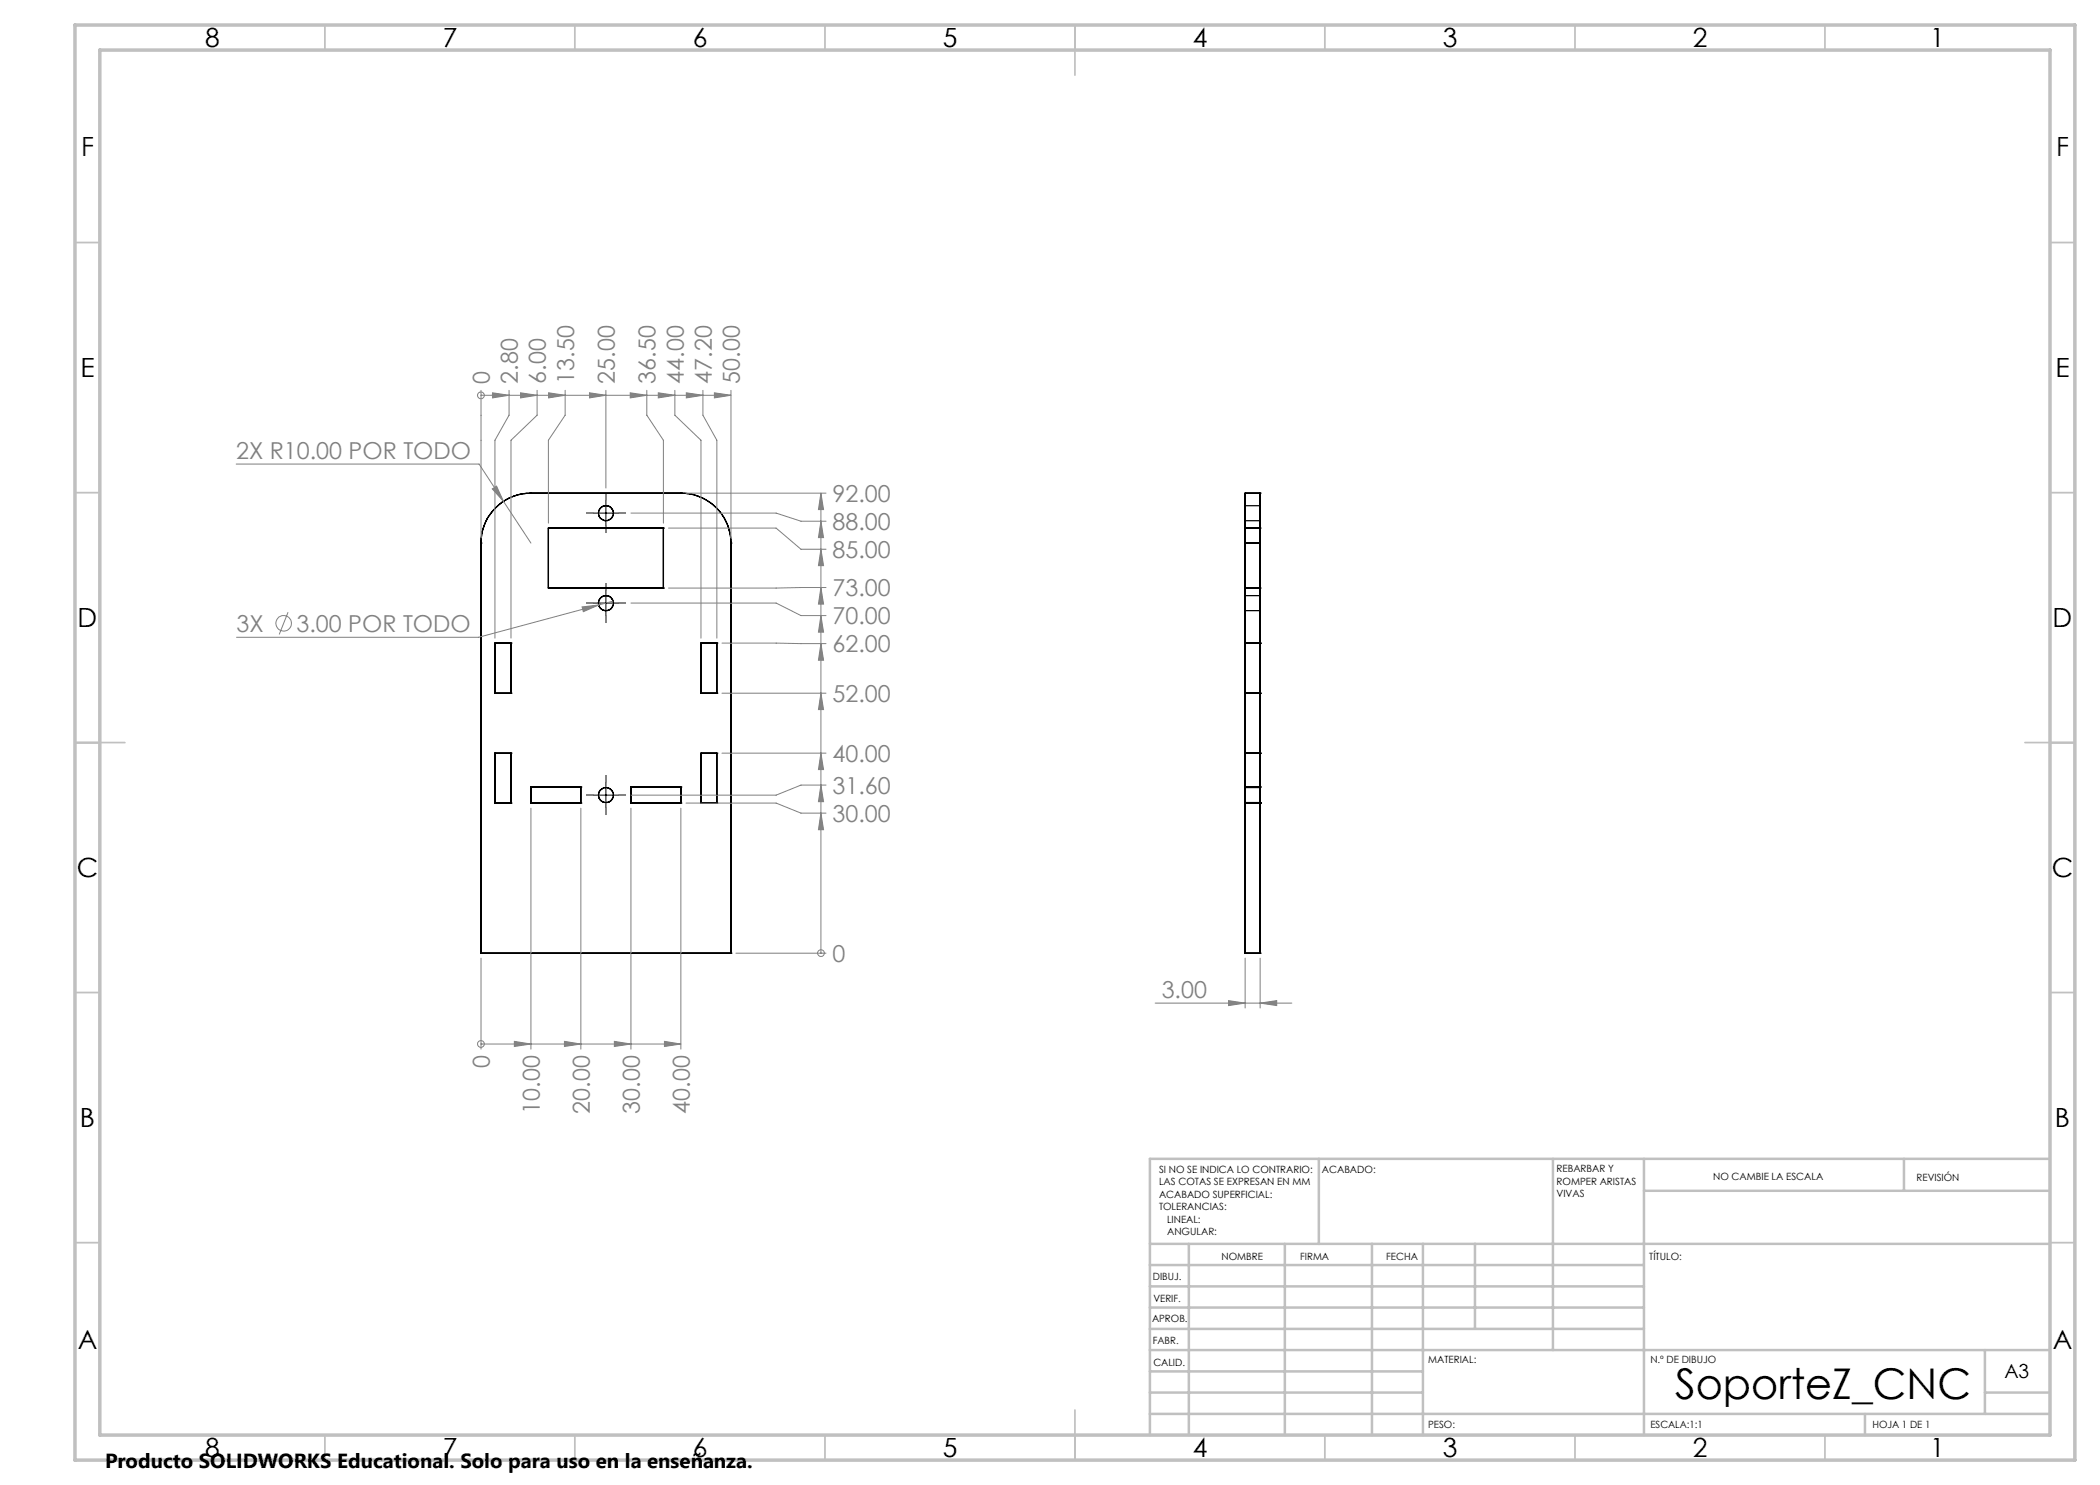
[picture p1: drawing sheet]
<svg xmlns="http://www.w3.org/2000/svg" width="420mm" height="297mm" viewBox="0 0 420 297" stroke-linecap="round" stroke-linejoin="round" font-family="sans-serif">
<g fill="none" stroke="#000" stroke-width=".25">
<path d="M106.2 98.6a10 10 0 0 0-10 10M106.2 98.6h.1M106.2 98.6h30M136.2 98.6a10 10 0 0 1 10 10M136.2 98.6h.1M249 98.6v10h3v-10M249 98.6h.1M249 98.6h3M252 98.6h.1M96.2 108.6h.1M96.2 108.6v82M109.7 105.6h.1"/>
<path d="M109.7 117.6h.1M109.7 105.6h23M109.7 105.6v12M109.7 117.6h23M132.7 105.6h.1M132.7 117.6h.1M132.7 105.6v12M146.2 108.6h.1M146.2 108.6v82M249 101.1v3zM249 119.1v3zM249 105.6h.1"/>
<path d="M249 117.6h.1M249 105.6h3M249 117.6h3M249 104.1h3M249 101.1h3M249 119.1h3M249 105.6v85M252 101.1v3zM252 119.1v3zM252 105.6h.1M252 117.6h.1M252 105.6v85"/>
<path d="M99 128.6h.1M99 138.6h.1M99 128.6v10M99 128.6h3.2M99 138.6h3.2M102.2 128.6h.1M102.2 138.6h.1M102.2 128.6v10M140.2 128.6h.1M140.2 138.6h.1M140.2 128.6v10M140.2 128.6h3.2"/>
<path d="M140.2 138.6h3.2M143.4 128.6h.1M143.4 138.6h.1M143.4 128.6v10M249 128.6h.1M249 138.6h.1M249 128.6h3M249 138.6h3M249 122.1h3M252 128.6h.1M252 138.6h.1M99 150.6h.1"/>
<path d="M99 150.6h3.2M99 150.6v10M102.2 150.6h.1M102.2 150.6v10M106.2 157.4h.1M106.2 157.4h10M106.2 157.4v3.2M116.2 157.4h.1M116.2 157.4v3.2M126.2 157.4h.1M126.2 157.4h10M126.2 157.4v3.2"/>
<path d="M136.2 157.4h.1M136.2 157.4v3.2M140.2 150.6h.1M140.2 150.6h3.2M140.2 150.6v10M143.4 150.6h.1M143.4 150.6v10M249 157.5v3zM249 150.6h.1M249 157.4h.1M249 157.4h3M249 150.6h3"/>
<path d="M249 157.5h3M252 157.5v3zM252 157.4h.1M252 150.6h.1M99 160.6h.1M99 160.6h3.2M102.2 160.6h.1M106.2 160.6h.1M106.2 160.6h10M116.2 160.6h.1M126.2 160.6h.1M126.2 160.6h10"/>
<path d="M136.2 160.6h.1M140.2 160.6h.1M140.2 160.6h3.2M143.4 160.6h.1M249 160.6h.1M249 160.6h3M249 160.5h3M252 160.6h.1M96.2 190.6h.1M96.2 190.6h50M146.2 190.6h.1M249 190.6h.1"/>
<path d="M249 190.6h3M252 190.6h.1"/>
<circle cx="121.2" cy="102.6" r="1.49"/>
<circle cx="121.2" cy="120.6" r="1.5"/>
<circle cx="121.2" cy="159" r="1.49"/>
</g>
<g fill="none" stroke="#808080" stroke-width=".2">
<path d="M96.2 79.1h.1M96.2 78.1v29.5M96.2 79.1h50M98.5 78.6l3.3 .5-3.3 .5zM101.8 78.1v4.9l-2.8 5v39.6M104.1 78.6l3.3 .5-3.3 .5zM107.4 78.1v4.9l-5.2 5v39.6M109.7 78.6l3.3 .5-3.3 .5zM113 78.1v4.9l-3.3 5v16.6M117.9 78.6l3.3 .5-3.3 .5zM121.2 78.1v19.5M126 78.6l3.4 .5-3.4 .5z"/>
<path d="M129.4 78.1v4.9l3.3 5v16.6M131.7 78.6l3.3 .5-3.3 .5zM135 78.1v4.9l5.2 5v39.6M137.3 78.6l3.3 .5-3.3 .5zM140.6 78.1v4.9l2.8 5v39.6M142.9 78.6l3.3 .5-3.3 .5zM146.2 78.1v29.5M47.2 92.8h48.6l4.9 7.5M98.5 97.8l.8-.6 1.4 3.1zM137.2 98.6h28M164.2 98.6l.5 3.3h-1zM164.2 98.6v92"/>
<path d="M100.7 100.3l5.5 8.3M126.2 102.6h29l5 1.6h5M133.7 105.6h21.5l5 4.3h5M164.2 117.5l.5 3.3h-1zM164.2 109.9l.5 3.2h-1zM164.2 104.2l.5 3.3h-1zM165.2 117.5l-31.5 .1M57.6 122.4l-1.8 4.5M116.4 121.4l3.3-.4-3 1.3zM122.6 120.2l-26.9 7.3h-48.4M126.2 120.6h29l5 2.5h5M144.4 138.6h20.8"/>
<path d="M144.4 128.6l20.8 .1M164.2 138.6l.5 3.3h-1zM164.2 128.7l.5 3.3h-1zM164.2 123.1l.5 3.3h-1zM144.4 150.6h20.8M164.2 157l.5 3.3h-1zM164.2 150.6l.5 3.3h-1zM165.2 157h-5l-5 2h-29M106.2 161.6v48.2M116.2 161.6v48.2M126.2 161.6v48.2M136.2 161.6v48.2"/>
<path d="M137.2 160.6h18l5 2h5M164.2 162.6l.5 3.3h-1zM96.2 191.6v18.2M147.2 190.6h18M164.2 190.6h.1M249 191.6v10M252 191.6v10M96.2 208.8h.1M96.2 208.8h40M102.9 208.3l3.3 .5-3.3 .5zM112.9 208.3l3.3 .5-3.3 .5zM122.9 208.3l3.3 .5-3.3 .5z"/>
<path d="M132.9 208.3l3.3 .5-3.3 .5zM231 200.6h27.4M245.7 200.1l3.3 .5-3.3 .5zM252 200.6l3.3-.5v1z"/>
<circle cx="96.2" cy="79.1" r=".68"/>
<circle cx="56.7" cy="124.7" r="1.55"/>
<circle cx="164.2" cy="190.6" r=".68"/>
<circle cx="96.2" cy="208.8" r=".68"/>
</g>
<path d="M118.7 102.6h-1.5M121.2 100.1v-1.5M121.2 105.1v1.5M121.2 118.1v-1.5M123.7 102.6h1.5M118.7 120.6h-1.5M121.2 123.1v1.5M123.7 120.6h1.5M118.7 159h-1.5M121.2 156.5v-1.5M123.7 159h1.5M121.2 161.5v1.5" fill="none" stroke="#000" stroke-width=".2" stroke-dasharray="15.2 1.3 1.3 1.3" stroke-linecap="butt"/>
<path d="M118.7 102.6h5M121.2 100.1v5M121.2 118.1v5M118.7 120.6h5M118.7 159h5M121.2 156.5v5" fill="none" stroke="#000" stroke-width=".2"/>
<g fill="none" stroke="#c0c0c0" stroke-width=".35">
<path d="M65 5v5M115 5v5M165 5v5M215 5v10M265 5v5M315 5v5M365 5v5M15 48.5h5M410 48.5h5M15 98.5h5M410 98.5h5M15 148.5h10"/>
<path d="M405 148.5h10M15 198.5h5M410 198.5h5M15 248.5h5M410 248.5h5M65 287v5M115 287v5M165 287v5M215 282v10M265 287v5M315 287v5M365 287v5"/>
</g>
<g fill="none" stroke="#c0c0c0" stroke-width=".5">
<path d="M263.8 231.8v17M310.6 231.8v38.2M328.8 231.8v55.2M328.8 238.2h81.2M380.8 231.8v6.4M410 231.8h-180v55.2M230 248.8h180M230 257.3h98.8M230 253h98.8M237.8 248.8v38.2M257 248.8v38.2M274.4 248.8v38.2"/>
<path d="M284.6 248.8v38.2M295 248.8v17M230 265.8h98.8M230 261.5h98.8M230 278.5h54.6M230 274.3h54.6M230 270h180M397 278.5h13M397 270v12.8M230 282.8h180M373 282.8v4.2"/>
</g>
<path d="M15 5h400v287h-400zM20 10h390v277h-390z" fill="none" stroke="#c0c0c0" stroke-width=".7"/>
<g fill="#808080">
<path d="M98.5 97.8l2.2 2.5-1.4-3.1zM116.4 121.4l.3 .9 3-1.3z"/>
<path d="M245.7 200.1l3.3 .5-3.3 .5zM252 200.6l3.3-.5v1z"/>
<path d="M164.2 162.6l.5 3.3h-1zM164.2 157l.5 3.3h-1zM164.2 150.6l.5 3.3h-1zM164.2 138.6l.5 3.3h-1zM164.2 128.7l.5 3.3h-1zM164.2 123.1l.5 3.3h-1zM164.2 117.5l.5 3.3h-1zM164.2 109.9l.5 3.2h-1zM164.2 104.2l.5 3.3h-1zM164.2 98.6l.5 3.3h-1z"/>
<path d="M98.5 78.6l3.3 .5-3.3 .5zM104.1 78.6l3.3 .5-3.3 .5zM109.7 78.6l3.3 .5-3.3 .5zM117.9 78.6l3.3 .5-3.3 .5zM126 78.6l3.4 .5-3.4 .5zM131.7 78.6l3.3 .5-3.3 .5zM137.3 78.6l3.3 .5-3.3 .5zM142.9 78.6l3.3 .5-3.3 .5zM102.9 208.3l3.3 .5-3.3 .5zM112.9 208.3l3.3 .5-3.3 .5zM122.9 208.3l3.3 .5-3.3 .5zM132.9 208.3l3.3 .5-3.3 .5z"/>
</g>
<text font-size="8.5" x="335" y="279.7">SoporteZ_CNC</text>
<g font-size="5.3">
<text x="41" y="9.5">8</text>
<text x="88.5" y="9.5">7</text>
<text x="138.5" y="9.5">6</text>
<text x="188.5" y="9.5">5</text>
<text x="238.5" y="9.5">4</text>
<text x="288.5" y="9.5">3</text>
<text x="338.5" y="9.5">2</text>
<text x="386" y="9.5">1</text>
<text x="16.2" y="31.2">F</text>
<text x="411.2" y="31.2">F</text>
<text x="16.1" y="75.5">E</text>
<text x="411.1" y="75.5">E</text>
<text x="15.5" y="125.5">D</text>
<text x="410.5" y="125.5">D</text>
<text x="15.4" y="175.5">C</text>
<text x="410.4" y="175.5">C</text>
<text x="16" y="225.5">B</text>
<text x="411" y="225.5">B</text>
<text x="15.5" y="269.7">A</text>
<text x="410.5" y="269.7">A</text>
<text x="41" y="291.5">8</text>
<text x="88.5" y="291.5">7</text>
<text x="138.5" y="291.5">6</text>
<text x="188.5" y="291.5">5</text>
<text x="238.5" y="291.5">4</text>
<text x="288.5" y="291.5">3</text>
<text x="338.5" y="291.5">2</text>
<text x="386" y="291.5">1</text>
</g>
<g font-size="4.7" fill="#808080">
<text x="98" y="76.7" transform="rotate(-90 98 76.7)">0</text>
<text x="103.6" y="76.7" transform="rotate(-90 103.6 76.7)">2.80</text>
<text x="109.2" y="76.7" transform="rotate(-90 109.2 76.7)">6.00</text>
<text x="114.8" y="76.7" transform="rotate(-90 114.8 76.7)">13.50</text>
<text x="123" y="76.7" transform="rotate(-90 123 76.7)">25.00</text>
<text x="131.1" y="76.7" transform="rotate(-90 131.1 76.7)">36.50</text>
<text x="136.7" y="76.7" transform="rotate(-90 136.7 76.7)">44.00</text>
<text x="142.4" y="76.7" transform="rotate(-90 142.4 76.7)">47.20</text>
<text x="148" y="76.7" transform="rotate(-90 148 76.7)">50.00</text>
<text x="47.2" y="91.8">2X R10.00 POR TODO</text>
<text x="166.5" y="100.4">92.00</text>
<text x="166.5" y="106">88.00</text>
<text x="166.5" y="111.6">85.00</text>
<text x="166.5" y="119.3">73.00</text>
<text x="166.5" y="124.9">70.00</text>
<text x="47.3" y="126.4">3X</text>
<text x="59.3" y="126.4">3.00 POR TODO</text>
<text x="166.5" y="130.5">62.00</text>
<text x="166.5" y="140.4">52.00</text>
<text x="166.5" y="152.4">40.00</text>
<text x="166.5" y="158.8">31.60</text>
<text x="166.5" y="164.4">30.00</text>
<text x="166.5" y="192.4">0</text>
<text x="232.3" y="199.6">3.00</text>
<text x="98" y="213.7" transform="rotate(-90 98 213.7)">0</text>
<text x="108" y="222.7" transform="rotate(-90 108 222.7)">10.00</text>
<text x="118" y="222.7" transform="rotate(-90 118 222.7)">20.00</text>
<text x="128" y="222.7" transform="rotate(-90 128 222.7)">30.00</text>
<text x="138" y="222.7" transform="rotate(-90 138 222.7)">40.00</text>
</g>
<text font-size="4.1" x="21" y="293.7">Producto SOLIDWORKS Educational. Solo para uso en la enseñanza.</text>
<text font-size="3.9" x="400.9" y="275.5">A3</text>
<g font-size="2">
<text x="231.8" y="234.6">SI NO SE INDICA LO CONTRARIO:</text>
<text x="231.8" y="237.1">LAS COTAS SE EXPRESAN EN MM</text>
<text x="231.8" y="239.6">ACABADO SUPERFICIAL:</text>
<text x="264.4" y="234.6">ACABADO:</text>
<text x="311.3" y="234.5">REBARBAR Y</text>
<text x="311.3" y="237">ROMPER ARISTAS</text>
<text x="311.3" y="239.5">VIVAS</text>
<text x="342.6" y="236">NO CAMBIE LA ESCALA</text>
<text x="383.3" y="236.2">REVISIÓN</text>
<text x="231.8" y="242.1">TOLERANCIAS:</text>
<text x="233.4" y="244.6">LINEAL:</text>
<text x="233.4" y="247.1">ANGULAR:</text>
<text x="244.3" y="252">NOMBRE</text>
<text x="260" y="251.9">FIRMA</text>
<text x="277.2" y="251.9">FECHA</text>
<text x="329.9" y="251.9">TÍTULO:</text>
<text x="230.6" y="256.1">DIBUJ.</text>
<text x="230.7" y="260.3">VERIF.</text>
<text x="230.4" y="264.4">APROB.</text>
<text x="230.5" y="268.8">FABR.</text>
<text x="230.7" y="273.1">CALID.</text>
<text x="285.6" y="272.5">MATERIAL:</text>
<text x="330.1" y="272.5">N.º DE DIBUJO</text>
<text x="285.6" y="285.5">PESO:</text>
<text x="330.1" y="285.6">ESCALA:1:1</text>
<text x="374.5" y="285.6">HOJA 1 DE 1</text>
</g>
</svg>
